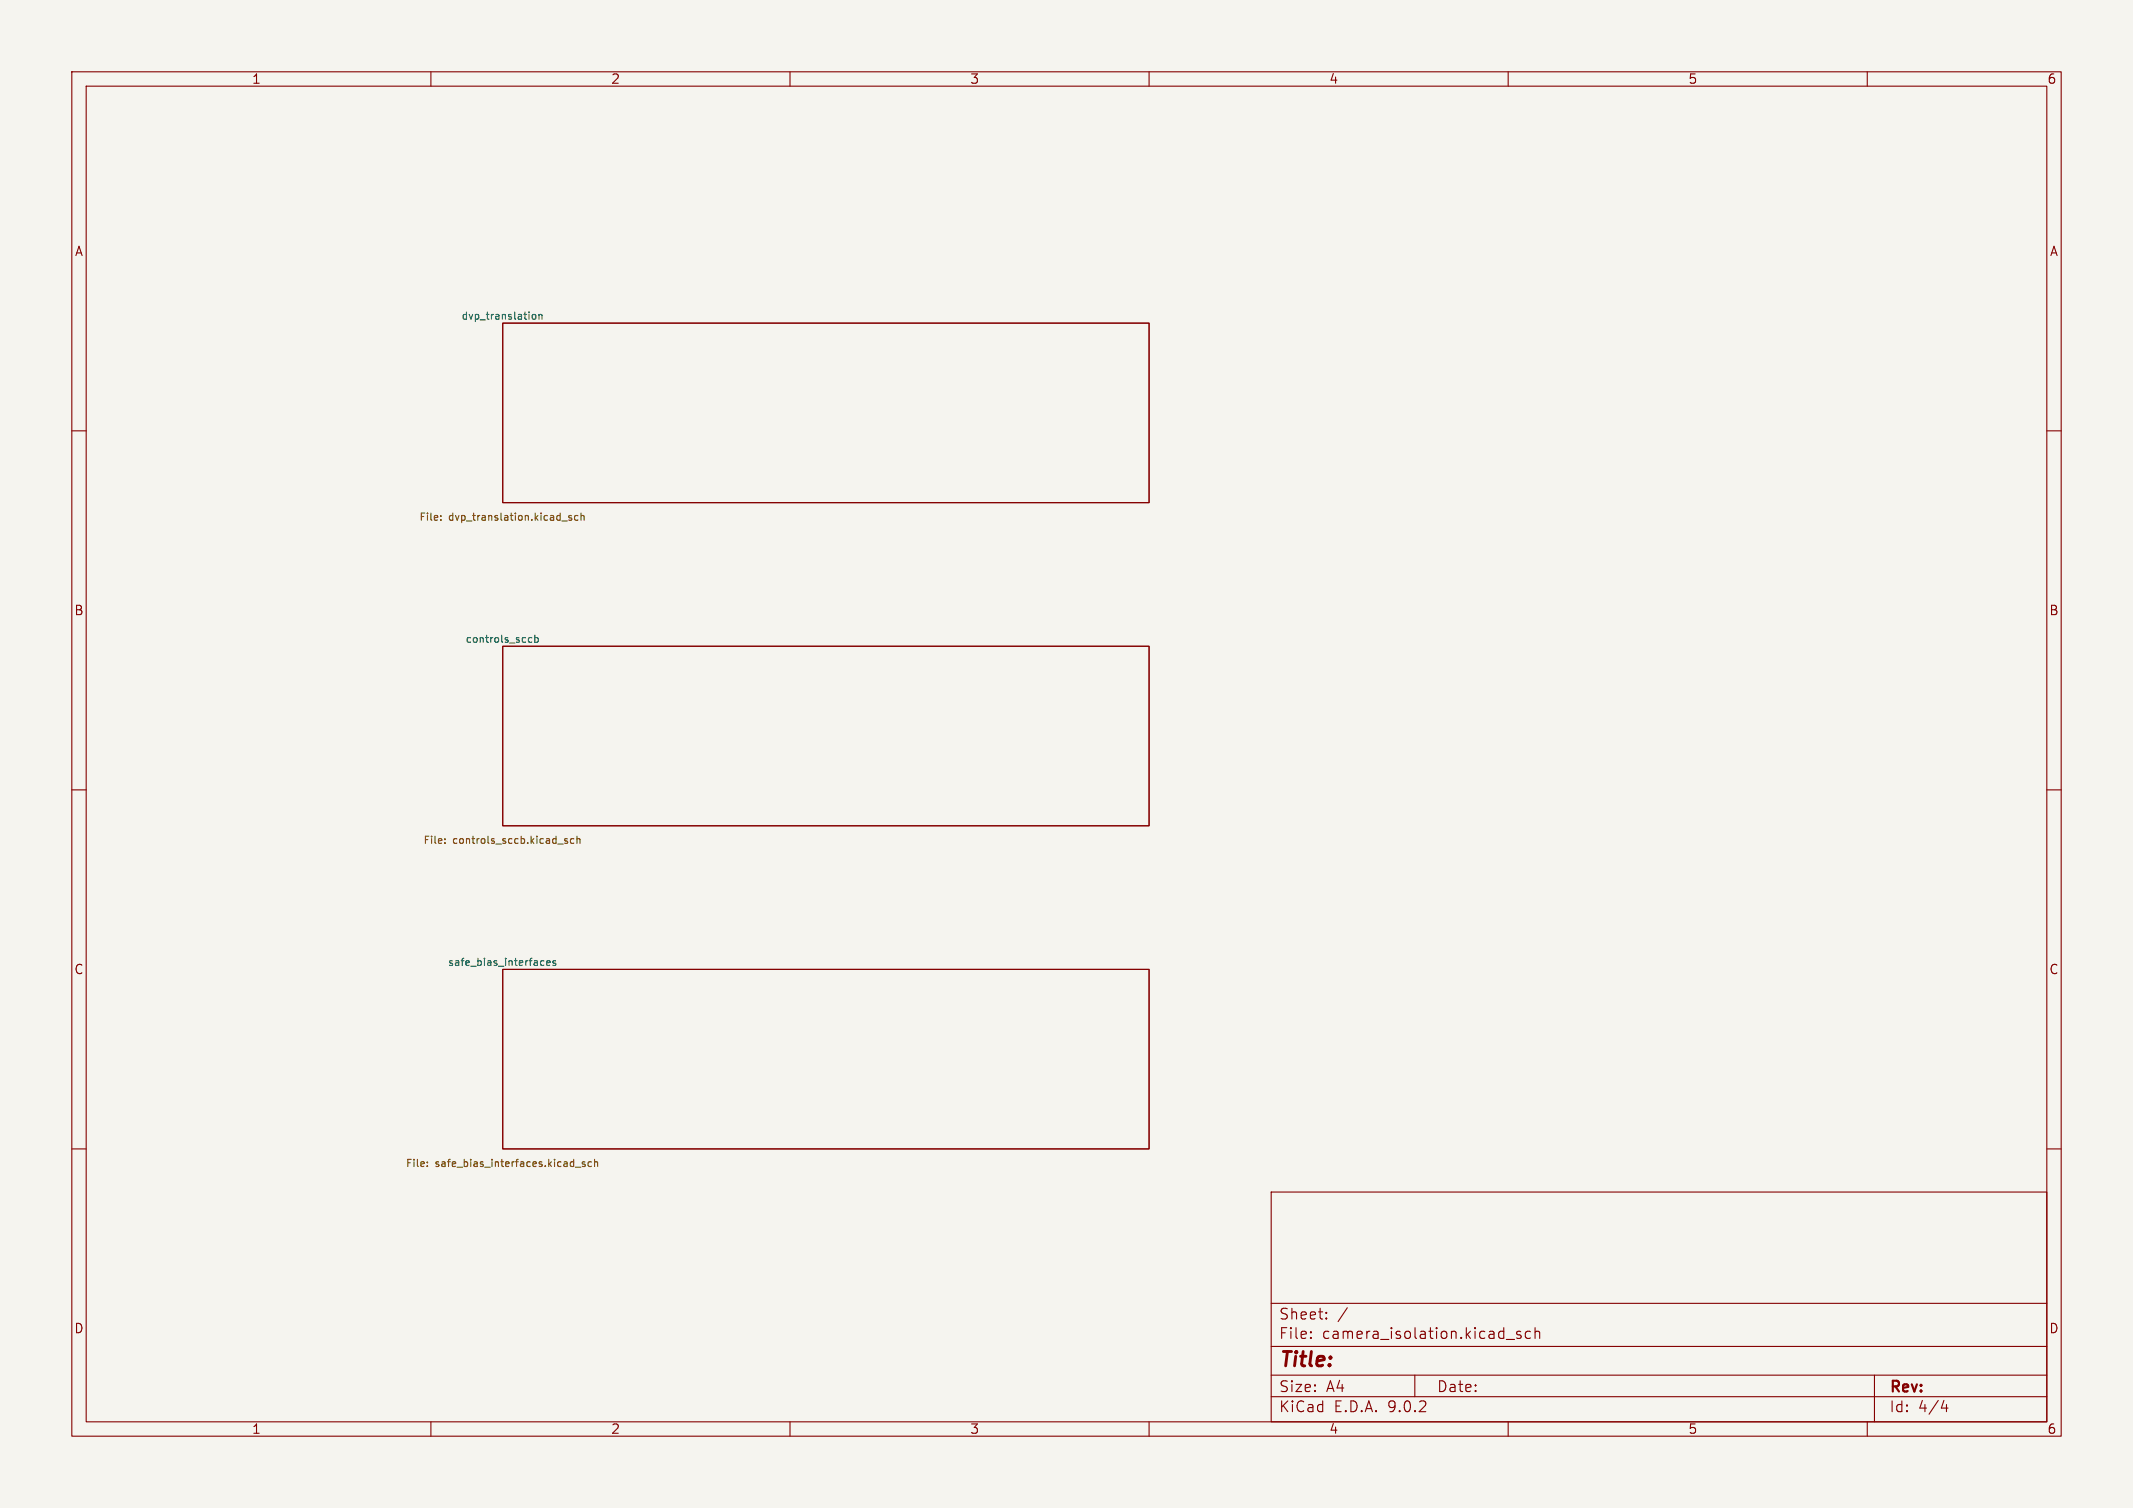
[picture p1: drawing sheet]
<svg xmlns="http://www.w3.org/2000/svg" width="297mm" height="210mm" viewBox="0 0 297 210" stroke-linecap="round" stroke-linejoin="round" font-family="sans-serif">
<path d="M0 0h297v210h-297z" fill="#f5f4ef" stroke="#f5f4ef" stroke-width=".14"/>
<g fill="none" stroke="#840000" stroke-width=".15">
<path d="M10 10h277v190h-277zM12 12h273v186h-273zM60 10v2M110 10v2M160 10v2M210 10v2M260 10v2M70 45h90v25h-90zM10 60h2M285 60h2M70 90h90v25h-90zM10 110h2"/>
<path d="M285 110h2M70 135h90v25h-90zM10 160h2M177 166h108v32h-108zM285 160h2M60 198v2M110 198v2M160 198v2M177 194.5h108M177 191.5h108M177 187.5h108M177 181.5h108"/>
<path d="M182.5 186.3h.1l-.1 .1M182.5 186.3v.1M182.5 185.5v.1M182.5 185.5h.1l-.1 .1M184.7 183.6v.1M184.7 183.6h-.1l.1 .1M184.7 182.8v.1M184.7 182.8h-.1l.1 .1M187.6 182.1l-1.3 2M197 191.5v3M209.7 186.5h1.2M210 198v2"/>
<path d="M211.7 185.5l-.3-.1-.2 .2v.2l.5 .2 .1 .1-.1 .2-.1 .1-.4-.1M213.1 185.5l-.4-.1-.3 .3v.4l.1 .2 .2 .1 .4-.1M213.7 185.5a.37 .37 0 0 1 .7 .1v.8M213.7 184.9v1.5M260 198v2M261 191.5v6.5M270.7 195l-.4 1.1h.9M271 195.6v1"/>
</g>
<path d="M74.1 43.9l.2-.1 .3 .1v.4l-.1 .1-.2 .1-.2-.1zM75 43.9l.2-.1h.2l.1 .7M75 43.8v.7M73.7 89.4h.3M73.7 88.8h.3M74.5 88.8h.3l.2 .2-.1 .4h-.4M74.5 88.5v1M75.5 133.8h.2M75.7 134.4l-.2 .1M76.1 134.1l.5-.1-.1-.2h-.2l-.2 .1 .1 .5h.3M77.4 133.8h-.3l-.1 .1v.2l.4 .1v.2h-.4" fill="none" stroke="#006464" stroke-width=".15"/>
<g fill="none" stroke="#725600" stroke-width=".15">
<path d="M61.4 72.4v.1M61.4 71.8v.1M78.2 72.5h.8M79.6 71.8h-.3l-.1 .1v.2l.4 .1v.2h-.4M80.5 71.8h-.3l-.2 .2 .1 .4h.4M80.9 71.9l.1-.1h.3v.7M80.9 71.5v1M62 117.4v.1M62 116.8v.1M79 116.8h-.2l-.2 .1 .1 .2 .3 .1v.2h-.4M79.9 116.8h-.3l-.2 .2 .1 .4h.4M80.3 116.9l.2-.1h.2l.1 .7"/>
<path d="M80.3 116.5v1M59.5 162.4v.1M59.5 161.8v.1M80.1 162.5h.8M81.5 161.8h-.3l-.1 .1v.2l.4 .1v.2h-.4M82.4 161.8h-.3l-.2 .2 .1 .4h.4M82.8 161.9l.1-.1h.3v.7M82.8 161.5v1"/>
</g>
<text font-size="2.8" fill="#840000" x="178" y="190.9">Title:</text>
<g font-size="2.1" fill="#840000">
<text x="178" y="184">Sheet:</text>
<text x="178" y="186.7">File:</text>
<text x="184.1" y="186.7">camera_isolation.kicad_sch</text>
<text x="178" y="196.9">KiCad</text>
<text x="178" y="194.1">Size:</text>
<text x="184.7" y="194.1">A4</text>
<text x="185.7" y="196.9">E.D.A.</text>
<text x="193.3" y="196.9">9.0.2</text>
<text x="200" y="194.1">Date:</text>
<text x="263" y="194.3">Rev:</text>
<text x="263" y="196.9">Id:</text>
<text x="267.1" y="196.9">4/4</text>
</g>
<g font-size="1.8" fill="#840000">
<text x="35" y="11.9">1</text>
<text x="85" y="11.9">2</text>
<text x="135" y="11.9">3</text>
<text x="185" y="11.9">4</text>
<text x="235" y="11.9">5</text>
<text x="285" y="11.9">6</text>
<text x="10.3" y="35.9">A</text>
<text x="285.3" y="35.9">A</text>
<text x="10.3" y="85.9">B</text>
<text x="285.3" y="85.9">B</text>
<text x="10.3" y="135.9">C</text>
<text x="285.3" y="135.9">C</text>
<text x="10.3" y="185.9">D</text>
<text x="285.3" y="185.9">D</text>
<text x="35" y="199.9">1</text>
<text x="85" y="199.9">2</text>
<text x="135" y="199.9">3</text>
<text x="185" y="199.9">4</text>
<text x="235" y="199.9">5</text>
<text x="285" y="199.9">6</text>
</g>
<g font-size="1.4" fill="#006464">
<text x="64.2" y="44.7">dvp_translation</text>
<text x="64.7" y="89.7">controls_sccb</text>
<text x="62.3" y="134.7">safe_bias_interfaces</text>
</g>
<g font-size="1.4" fill="#725600">
<text x="58.3" y="72.7">File:</text>
<text x="62.5" y="72.7">dvp_translation.kicad_sch</text>
<text x="58.9" y="117.7">File:</text>
<text x="63.1" y="117.7">controls_sccb.kicad_sch</text>
<text x="56.4" y="162.7">File:</text>
<text x="60.6" y="162.7">safe_bias_interfaces.kicad_sch</text>
</g>
</svg>
